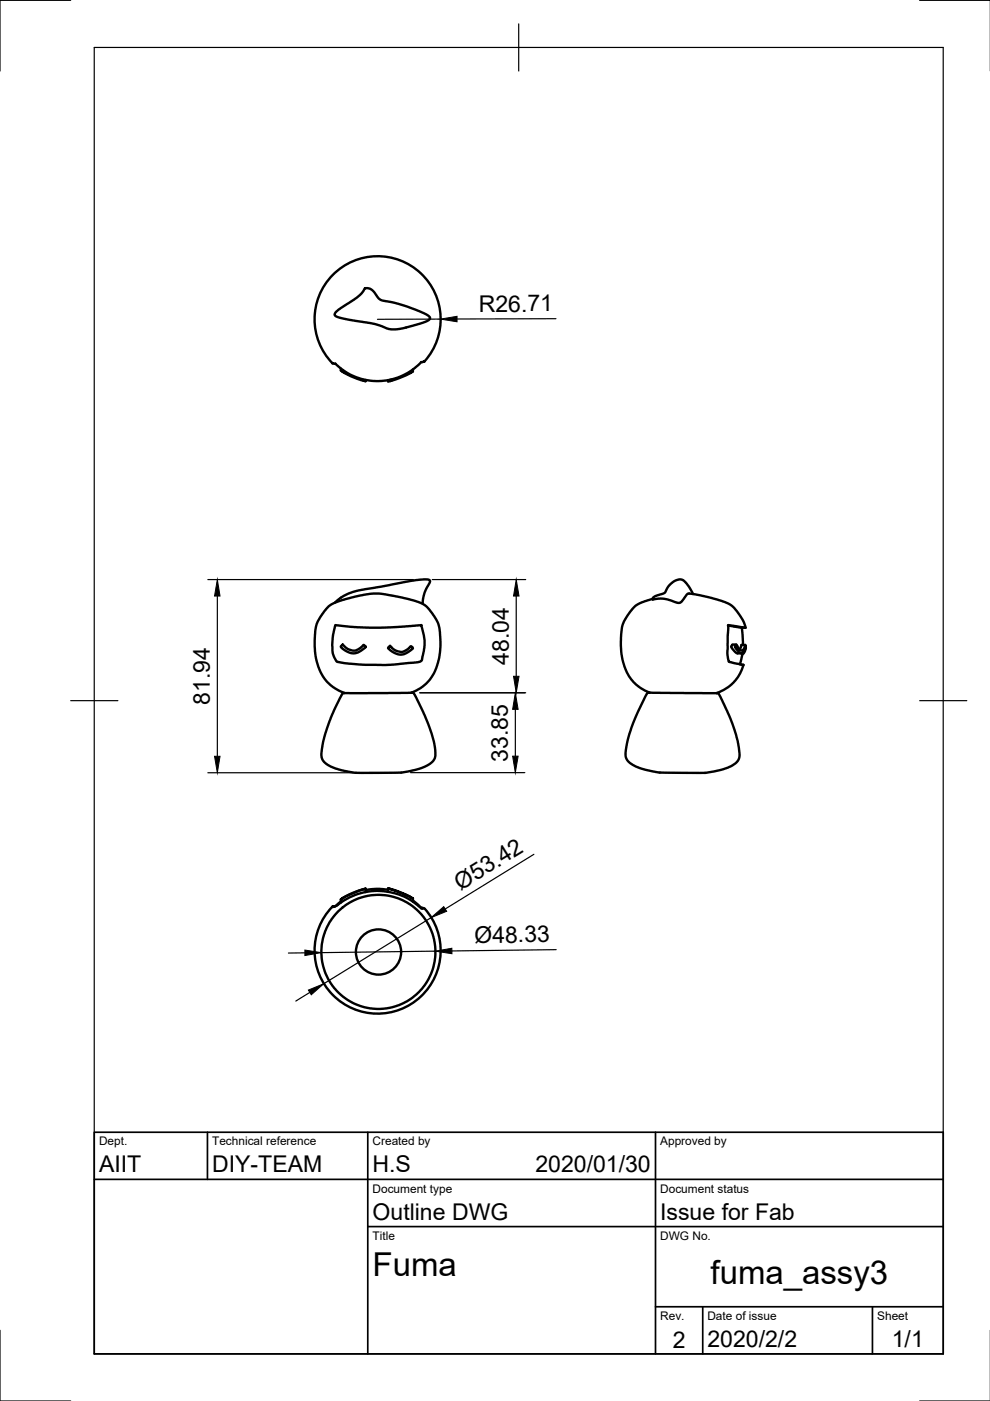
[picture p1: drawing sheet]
<svg xmlns="http://www.w3.org/2000/svg" width="210mm" height="297mm" viewBox="0 0 210 297" stroke-linecap="round" stroke-linejoin="round" font-family="sans-serif">
<g fill="none" stroke="#000" stroke-width=".51">
<path d="M71 77.1h.1M71.1 66.2l1.1-.8 3.5-2.4 1.4-1.3a.74 .74 0 0 1 .4-.7 .74 .74 0 0 1 .8 .2 4.5 4.5 0 0 1 2 2.1l.1 .1a8.9 8.9 0 0 0 3.3 .8l4.1 1.4a7.6 7.6 0 0 1 3.3 1.6v.1a.58 .58 0 0 1-.5 .7l-1.7 .7-3.5 .9-2.4 .2-3.7-1.1-5.2-.9-2.4-.5a.74 .74 0 0 1-.7-.6zM72.3 78.1v.5l.4 .2M72.6 78.7l.2 .2M72.7 78.4v.4M73 79l3.5 1.6 1 .2v-.3M73 78.6v.4l-.3-.2M87.5 78.3v.4l-.8 .6-3.7 1.4M90 76.6a13.4 13.4 0 0 0-.8-18.7 13.4 13.4 0 0 0-18.7 .4 13.4 13.4 0 0 0 .1 18.7l.5 .1 2 1.6 2.5 1.3 1.9 .5 2.8 .3 2.7-.3 2-.7 2.4-1.4 1.9-1.6 .7-.2-.3 .1M77 80.7h.2M82.3 80.6v.3l.4-.1M82.7 80.5v.3"/>
<path d="M83 80.4v.3l-.3 .1M71 127.8l.8-.7a11.6 11.6 0 0 1 6.3-2.3l10.5-1.8a3.8 3.8 0 0 1 2.5 0v.5l-1.2 2.5-.3 2M71.1 132.5l3.4 .4 3.8 .2 4.4-.1 6.6-.5 .7 3.3v1.6l-.5 2.5-.3 .3-.7 .2-6.7 .6-5.6-.1-2.9-.3-1.9-.3-.6-1.1-.3-1.2 .1-3.1zM72.3 137l.4-.3 1 .9 1.2 .4 .7-.1 1.2-.8a.4 .4 0 0 1 .4-.3 .4 .4 0 0 1 .3 .4l-1.6 1.1-1.2 .2-1.4-.5-1-.7zM82.4 137.2l.3-.3 1.1 1 1.2 .3 1-.3 1.1-.9 .4 .4-.5 .5-1.1 .7a3.2 3.2 0 0 1-3.6-1.3zM138.4 127l-2.4 .7-1 .6-.9 .8-.7 1a7.5 7.5 0 0 0-1.7 5.6l.1 3.1 .5 2.3a8.5 8.5 0 0 0 5.5 5.8M147 125.9l-1.6-2.4-.6-.5-.8-.1a4.6 4.6 0 0 0-3.1 2.8l-1.7 .6a.65 .65 0 0 0-.7 .8l1.1-.2h1.2l3.2 .9 .6-.4 .9-1.3a1.12 1.12 0 0 1 1.5-.2l3.9 .9 2.9 .9 1.4 .8 1.5 1.7a7.2 7.2 0 0 1 1.4 2.9M154.4 132.6l2.9 .5M156.1 136.7l.6 .9 .5 .4 .5-.3 .3-.9-.1 .9-.3 .7-.3 .1-.6-.2-.8-1-.1-.2 .3-.4h-.8l-.3 .3 .2 .4 .9 1 1.1 .1M157.3 133.1l.2 3.6M157.3 133.1h.8M157.4 138.5l-.5 2.3"/>
<path d="M158 136.7h-.8l-.4 1M158.1 136.9v.5l-.1 .6-.6 .8M158.1 133.1l-3.8-.6-.1 6.1 .3 1.6 3.1 .8-1.1 2.4a8.7 8.7 0 0 1-4.6 3.6M73 146.9h-.3l-.3 .4-2.3 4.9a20.7 20.7 0 0 0-1.9 8.2l.2 .7a6.6 6.6 0 0 0 4.4 2.3l1.1 .2a70.5 70.5 0 0 0 11 .2h.1M87.2 146.9l1.9-1 .9-.7a11.9 11.9 0 0 0 3.4-9.8l-.2-1.6a9.2 9.2 0 0 0-3.3-5.6l-1.2-.6-2.1-.6-5.6-1.1a22.3 22.3 0 0 0-8.5 1.3l-2.5 1.1-1.6 1.8a7.3 7.3 0 0 0-1.7 5.3l.2 3.7 .7 2.5a8.7 8.7 0 0 0 5.5 5.3M87.3 146.8l.3 .1 .3 .4 2.4 5a23.2 23.2 0 0 1 2 6.8v.8a2.83 2.83 0 0 1-2.2 2.6l-2 .7-3.1 .6M87.5 146.9h-14.7M137.4 146.9h14.8M137.7 146.8l-.4 .1-.5 .8a32.6 32.6 0 0 0-4.2 12.2l.1 .7 .2 .5a6.9 6.9 0 0 0 4.7 2.3l2.3 .4M152 146.9l.4 .2 .8 1.6a27.2 27.2 0 0 1 3.6 11.6l-.3 1a7.2 7.2 0 0 1-4.7 2.2l-2.3 .4M156.9 140.8l.4 .1M139.9 163.8l9.6 .1"/>
<path d="M70.5 192.2a13.4 13.4 0 0 0 0 18.7 13.4 13.4 0 0 0 18.7 .4 13.4 13.4 0 0 0 .8-18.7M71 192.2l-.6 .1 1.1-.3 1.8-1.3a13.6 13.6 0 0 1 16.2 1.9l.2-.1 .3 .2M72.3 191.1l-1.2 1M72.3 190.7v.7M77.2 188.5l.3-.1-2.9 1.1-2.3 1.2 .2-.2M77.2 188.5l-3 1.1-1.6 .9M77.5 188.4v.7M82.3 188.4l2.7 .8 2.5 1.3-1.9-.9zM82.3 188.7l-2.6-.2-2.2 .2M82.3 188.4v.7M87.5 190.9l1.8 1.6M87.5 190.5v.7"/>
<path d="M89.3 192.5h.4M89.3 192.5v.1"/>
<circle cx="80.2" cy="201.8" r="12.1"/>
<circle cx="80.3" cy="201.8" r="4.8"/>
</g>
<!-- layer: Border -->
<path d="M15 .1h-15v15M20 10.1h180v276.9h-180zM110 5.1v10M195 .1h15M15 148.6h10M195 148.6h10M0 282.1v14.9h15M195 297h15" fill="none" stroke="#000" stroke-width=".25"/>
<!-- layer: TitleBlock -->
<path d="M20 240.1h180v46.9h-180zM20 250h180M44 240.1v9.9M78 240.1v46.9M139 240.1v46.9M78 260.1h122M139 277.1h61M149 277.1v9.9M185 277.1v9.9" fill="none" stroke="#000" stroke-width=".36"/>
<!-- layer: Dimensions -->
<g fill="none" stroke="#000" stroke-width=".25">
<path d="M93.4 67.7h-13.4M117.9 67.6h-21M44.1 122.9h43.6M46.1 126.4v33.9M91.7 122.9h19.8M109.5 126.4v17M89 146.9h22.5M109.3 150.4v9.9M44.1 163.8h34.2M87 163.8h24.3M91.4 194.5l-22.7 14.1M113.2 181.1l-18.8 11.6"/>
<path d="M64.6 202l-3.4 .1M65.7 210.4l-3 1.8M92.3 201.7l-24.2 .3M117.9 201.3l-22.1 .3"/>
</g>
<path d="M93.4 67.7l3.5-.6v1.1zM46.1 122.9l.6 3.5h-1.2zM109.5 122.9l.5 3.5h-1.1zM109.3 146.9l.6 3.5h-1.2zM108.9 143.4h1.1l-.5 3.5zM45.5 160.3h1.2l-.6 3.5zM108.7 160.3h1.2l-.6 3.5zM91.4 194.5l2.7-2.3 .6 1zM64.6 201.4l3.5 .6-3.5 .6zM65.4 209.9l3.3-1.3-2.7 2.3zM92.3 201.7l3.5-.7v1.2z" fill="#000" stroke="#000" stroke-width=".21"/>
<g font-size="7">
<text x="79" y="270.6">Fuma</text>
<text x="150.7" y="272.3">fuma_assy3</text>
</g>
<g font-size="4.9">
<text x="101.5" y="66.1">R26.71</text>
<text x="107.9" y="140.9" transform="rotate(-90 107.9 140.9)">48.04</text>
<text x="44.5" y="149.4" transform="rotate(-90 44.5 149.4)">81.94</text>
<text x="107.7" y="161.5" transform="rotate(-90 107.7 161.5)">33.85</text>
<text x="97.6" y="188.8" transform="rotate(-32 97.6 188.8)">Ø53.42</text>
<text x="100.6" y="199.9" transform="rotate(-1 100.6 199.9)">Ø48.33</text>
<text x="21" y="248.5">AIIT</text>
<text x="45" y="248.5">DIY-TEAM</text>
<text x="79" y="248.5">H.S</text>
<text x="113.5" y="248.5">2020/01/30</text>
<text x="79" y="258.6">Outline DWG</text>
<text x="140" y="258.6">Issue for Fab</text>
<text x="142.6" y="285.7">2</text>
<text x="150" y="285.5">2020/2/2</text>
<text x="189.1" y="285.7">1/1</text>
</g>
<g font-size="2.5">
<text x="21" y="242.9">Dept.</text>
<text x="45" y="242.9">Technical reference</text>
<text x="79" y="242.9">Created by</text>
<text x="140" y="242.9">Approved by</text>
<text x="79" y="252.8">Document type</text>
<text x="140" y="252.8">Document status</text>
<text x="79" y="262.9">Title</text>
<text x="140" y="262.9">DWG No.</text>
<text x="140" y="279.9">Rev.</text>
<text x="150" y="279.9">Date of issue</text>
<text x="186" y="279.9">Sheet</text>
</g>
</svg>
